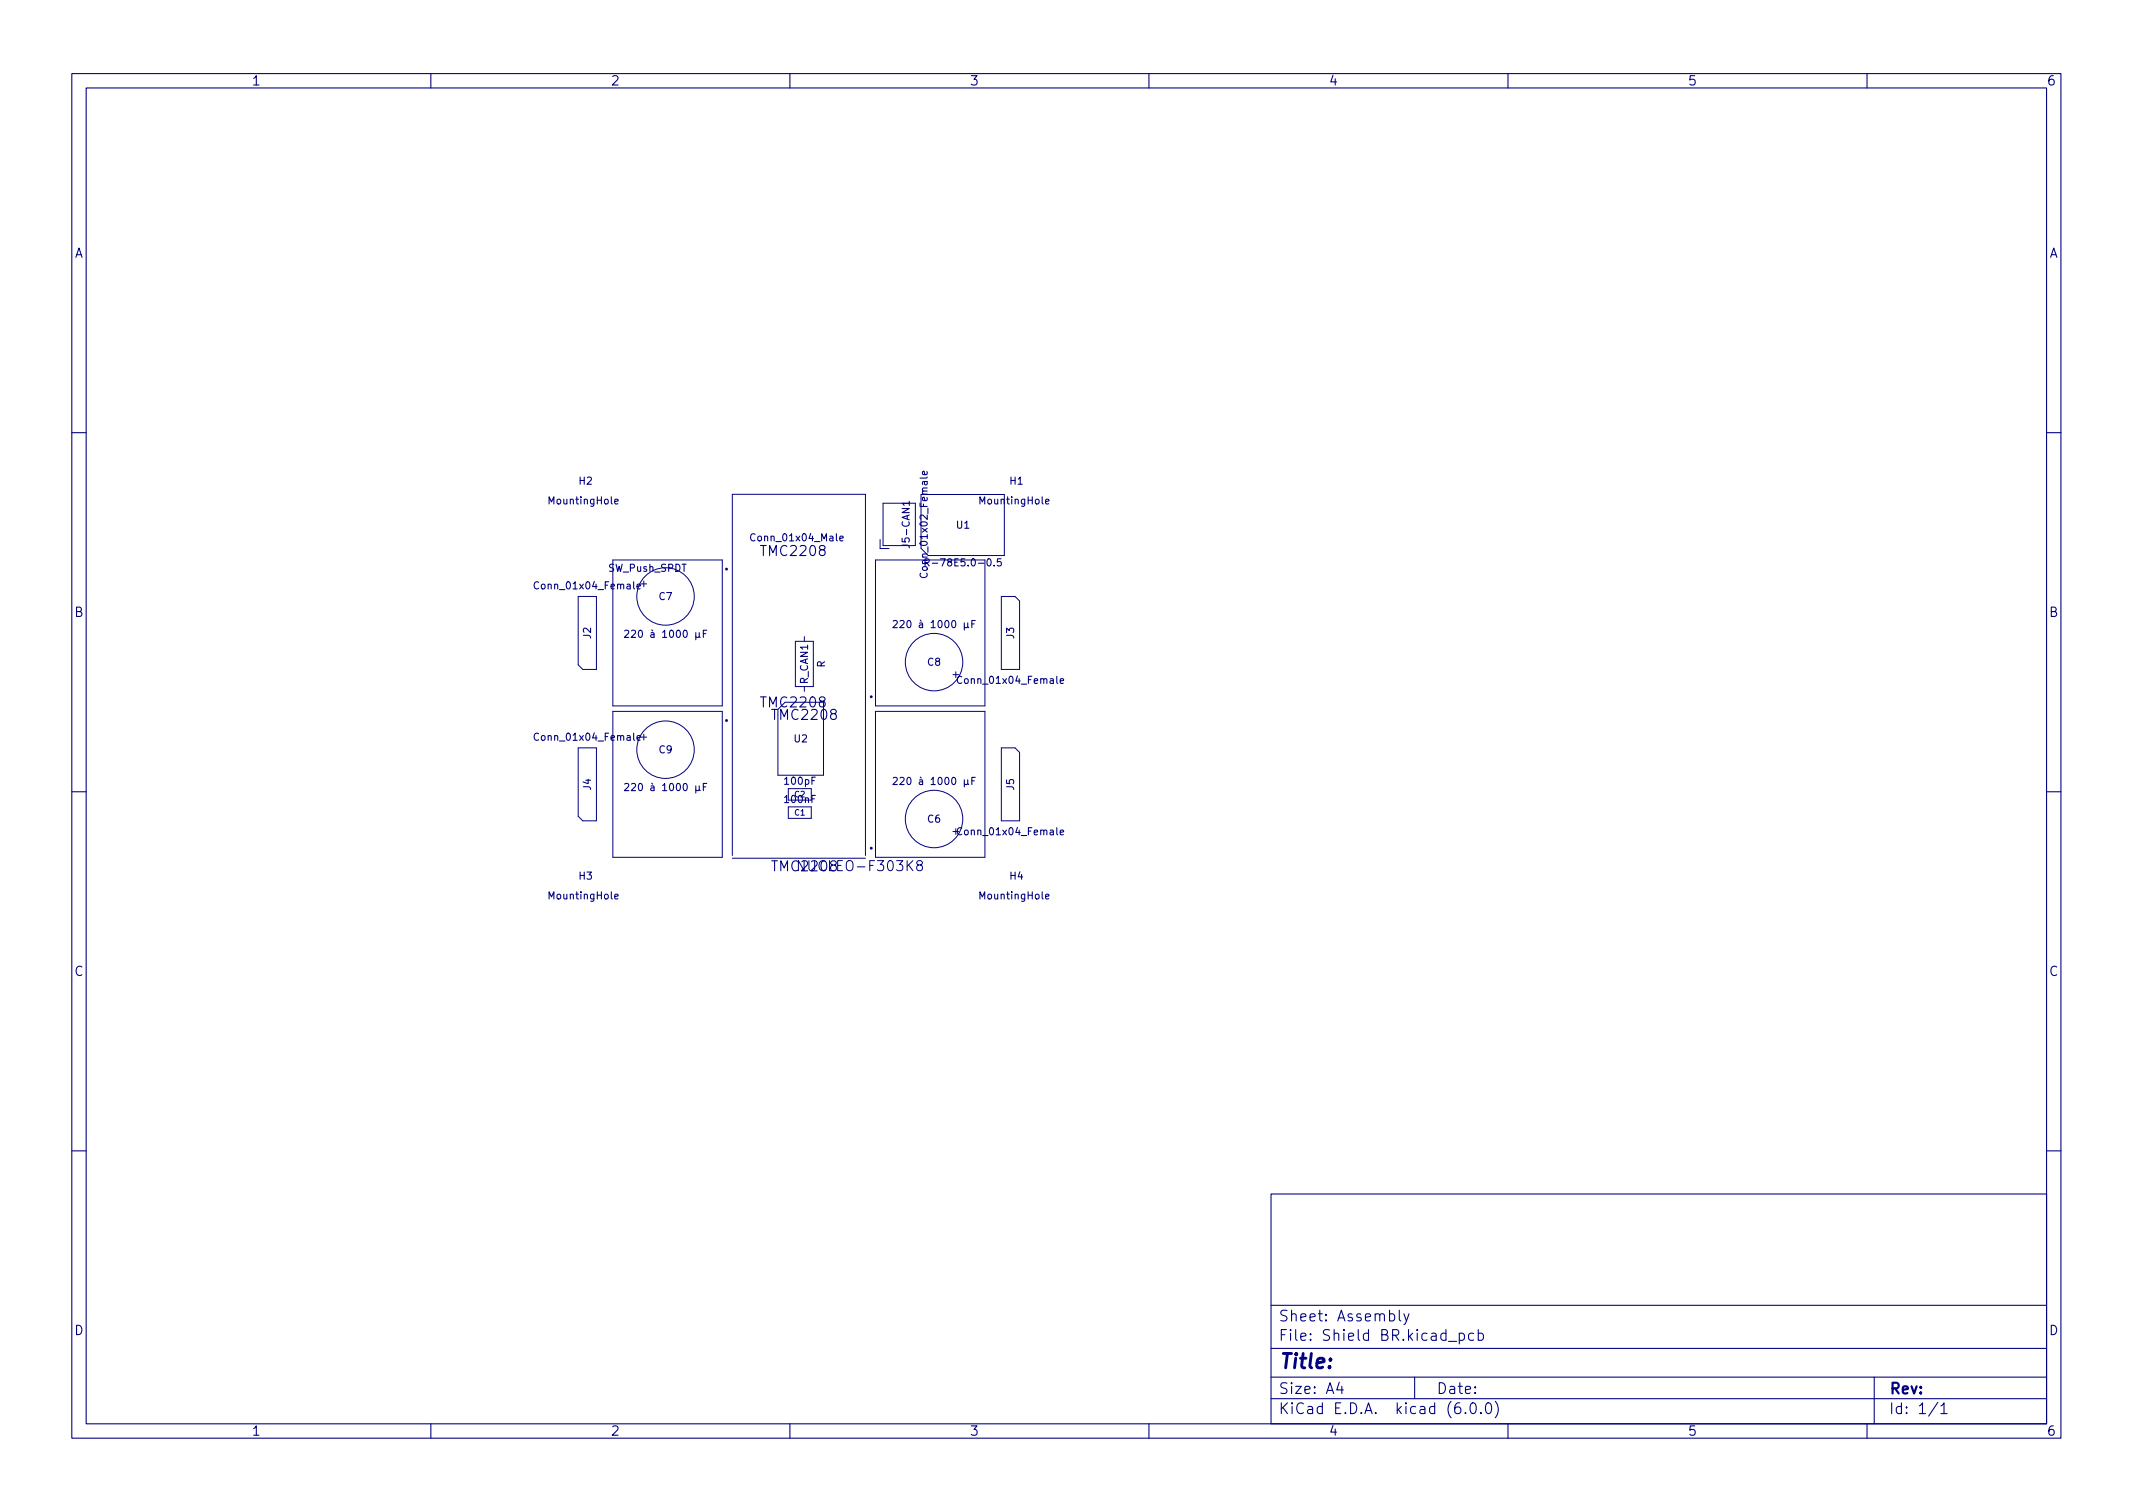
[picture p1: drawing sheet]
<svg xmlns="http://www.w3.org/2000/svg" width="297mm" height="210mm" viewBox="0 0 297 210" stroke-linecap="round" stroke-linejoin="round" font-family="sans-serif">
<g fill="none" stroke="#000080" stroke-width=".15">
<path d="M10 10.2h277v190.1h-277zM12 12.2h273v186.1h-273zM60 10.2v2M110 10.2v2M160 10.2v2M210 10.2v2M260 10.2v2M10 60.2h2M126.6 69.8v.6M128.2 79.8a.47 .47 0 0 0 .4 .7 .47 .47 0 0 0 .5-.5l-.1-.2M129.1 65.7v.2l-.1 .2-.5-.1v-.3l.2-.1 .1 .5M139.4 77.8h-.5v.5l.1-.1h.3l.1 .2v.3l-.1 .1-.4-.1"/>
<path d="M285 60.2h2M75 81.1a.47 .47 0 0 0-.7 .3 .47 .47 0 0 0 .5 .6l.2-.1M87 87.8h.4l.2 .2-.7 .8h.7M88.7 81.7l.5-.1-.1-.2-.2-.1-.2 .2 .1 .5h.3M97.9 88.2h.4M98.4 87.8h-.5v1M124.4 86.5l.4-.1 .2 .3-.7 .7h.7M133.9 94.3a.47 .47 0 0 0-.6 .3 .47 .47 0 0 0 .4 .6l.2-.1M135.3 86.9h.4M135.8 86.4h-.5v1M147.6 94.8l.5-.1v-.2h-.3l-.2 .1 .1 .5h.4M10 110.2h2"/>
<path d="M75 102.2a.47 .47 0 0 0-.7 .3 .47 .47 0 0 0 .5 .6l.2-.1M87 109.2l.4-.1 .2 .3-.7 .7h.7M88.7 102.8l.5-.1-.1-.2-.2-.1-.2 .2 .1 .4h.3M97.9 109.6h.4M98.4 109.1h-.5v1M124.4 108.3l.4-.1 .2 .3-.7 .7h.7M133.9 115.3a.47 .47 0 0 0-.6 .4 .47 .47 0 0 0 .4 .5h.2M135.3 108.7h.4M135.8 108.2h-.5v1M147.6 115.9l.5-.1v-.2h-.3l-.2 .1 .1 .5h.4M285 110.2h2M10 160.2h2"/>
<path d="M177 166.3h108v32h-108zM285 160.2h2M60 198.3v2M110 198.3v2M160 198.3v2M177 194.8h108M177 191.8h108M177 187.8h108M177 181.8h108M186.5 192.5l-.4 1h1M186.9 193v1M194.9 182.4v1.3l.2 .2"/>
<path d="M195.5 182.9l.4 1M196.2 182.9l-.5 1.4-.2 .1M197 191.8v3M201.7 186.8h1.2M203.2 185.7l.4-.1 .3 .3v.4l-.1 .3h-.2h-.4M203.2 185.6v1.5M204.1 196.7v.1h-.1l.1-.1v.1M204.9 195.4a.36 .36 0 0 1 .6 .2 .77 .77 0 0 1-.4 1.2 1 1 0 0 1-.2-1.4zM205.2 185.7l-.4-.1-.3 .3v.4l.1 .3h.2h.4M205.9 185.7l.4-.1 .3 .3v.4l-.2 .3h-.1h-.4M205.9 185.1v1.5M206.2 196.7l.1 .1h-.1h-.1l.1-.1v.1"/>
<path d="M207 195.5a.36 .36 0 0 1 .4-.2 .36 .36 0 0 1 .2 .3 .77 .77 0 0 1-.4 1.2 .91 .91 0 0 1-.2-1.3zM208.2 195.1a1.72 1.72 0 0 1 0 2.3M210 198.3v2M260 198.3v2M261 191.8v6.5M269.9 195.3l-1.3 1.9M270.3 195.8l.4-.5v1.5M270.3 196.8h.8"/>
</g>
<g fill="none" stroke="#000080" stroke-width=".14">
<path d="M85.3 78h15.3v20.3h-15.3zM121.9 78h15.3v20.3h-15.3zM122.6 75.1v1.3h1.2M123 70.1h4.5v5.9h-4.5zM128.3 76.4v-7.5h11.6v8.5h-10.6M80.5 83.1h2.6v10.1h-1.9l-.7-.6zM85.3 99.1h15.3v20.3h-15.3zM89.3 81.3h.8M89.7 80.9v.8M109.3 97.8h5.4v10.1h-6.4v-9.1M110.8 89.3h2.5v6.3h-2.5zM112 88.6v.7"/>
<path d="M112 95.6v.7M121.9 99.1h15.3v20.3h-15.3zM132.7 93.9h.8M133.1 93.5v.8M139.4 83.1h2l.6 .6v9.5h-2.6zM80.5 104.1h2.6v10.2h-1.9l-.7-.6zM89.3 102.6h.8M89.7 102.2v.8M102 119.1v-50.3h18.5v50.3M102 119.5h18.5M109.8 109.8h3.2v1.6h-3.2zM109.8 112.4h3.2v1.6h-3.2z"/>
<path d="M132.7 115.8h.8M133.1 115.4v.8M139.4 104.1h2l.6 .7v9.5h-2.6zM127.9 120.4l-.2-.2v-.2l.2-.2 .4 .1 .2 .2-.1 .2-.6 .2-.1 .2v.4l.2 .1h.4l.2-.2-.1-.4-.2-.2"/>
<circle cx="92.7" cy="83.1" r="4"/>
<circle cx="130.1" cy="92.2" r="4"/>
<circle cx="92.7" cy="104.4" r="4"/>
<circle cx="130.1" cy="114" r="4"/>
</g>
<g fill="none" stroke="#000080" stroke-width=".2">
<circle cx="101.2" cy="79.2" r=".1"/>
<circle cx="121.3" cy="97" r=".1"/>
<circle cx="101.2" cy="100.3" r=".1"/>
<circle cx="121.3" cy="118.1" r=".1"/>
</g>
<text font-size="2.8" fill="#000080" x="178" y="190.6">Title:</text>
<g font-size="2.1" fill="#000080">
<text x="178" y="184">Sheet: Assembly</text>
<text x="178" y="186.7">File: Shield BR.kicad_pcb</text>
<text x="178" y="196.9">KiCad E.D.A. kicad (6.0.0)</text>
<text x="178" y="194.1">Size: A4</text>
<text x="200" y="194.1">Date:</text>
<text x="263" y="194.1">Rev:</text>
<text x="263" y="196.9">Id: 1/1</text>
</g>
<text font-size="2" fill="#000080" x="111.9" y="121.3">NUCLEO-F303K8</text>
<g font-size="1.9" fill="#000080">
<text x="106.2" y="77.4">TMC2208</text>
<text x="106.2" y="98.5">TMC2208</text>
<text x="107.8" y="100.2">TMC2208</text>
<text x="107.8" y="121.3">TMC2208</text>
</g>
<g font-size="1.8" fill="#000080">
<text x="35" y="11.9">1</text>
<text x="85" y="11.9">2</text>
<text x="135" y="11.9">3</text>
<text x="185" y="11.9">4</text>
<text x="235" y="11.9">5</text>
<text x="285" y="11.9">6</text>
<text x="10.3" y="35.9">A</text>
<text x="285.3" y="35.9">A</text>
<text x="10.3" y="85.9">B</text>
<text x="285.3" y="85.9">B</text>
<text x="10.3" y="135.9">C</text>
<text x="285.3" y="135.9">C</text>
<text x="10.3" y="185.9">D</text>
<text x="285.3" y="185.9">D</text>
<text x="35" y="199.9">1</text>
<text x="85" y="199.9">2</text>
<text x="135" y="199.9">3</text>
<text x="185" y="199.9">4</text>
<text x="235" y="199.9">5</text>
<text x="285" y="199.9">6</text>
</g>
<g font-size="1.4" fill="#000080">
<text x="76.6" y="70.2">MountingHole</text>
<text x="80.7" y="67.5">H2</text>
<text x="136.6" y="70.2">MountingHole</text>
<text x="140.7" y="67.5">H1</text>
<text x="104.9" y="75.4">Conn_01x04_Male</text>
<text x="126.7" y="75.9" transform="rotate(-90 126.7 75.9)">J5-CAN1</text>
<text x="133.2" y="73.6">U1</text>
<text x="74.9" y="82.1">Conn_01x04_Female</text>
<text x="84.7" y="79.6">SW_Push_SPDT</text>
<text x="91.8" y="83.6">C7</text>
<text x="129.2" y="79.9" transform="rotate(-90 129.2 79.9)">Conn_01x02_Female</text>
<text x="130" y="78.9">R-78E5.0-0.5</text>
<text x="82.3" y="88.9" transform="rotate(-90 82.3 88.9)">J2</text>
<text x="88.2" y="88.8">220 à 1000 µF</text>
<text x="125.5" y="87.4">220 à 1000 µF</text>
<text x="141.2" y="88.9" transform="rotate(-90 141.2 88.9)">J3</text>
<text x="112.5" y="95.2" transform="rotate(-90 112.5 95.2)">R_CAN1</text>
<text x="114.9" y="93" transform="rotate(-90 114.9 93)">R</text>
<text x="129.2" y="92.7">C8</text>
<text x="133.8" y="95.2">Conn_01x04_Female</text>
<text x="74.9" y="103.1">Conn_01x04_Female</text>
<text x="91.8" y="104.9">C9</text>
<text x="110.6" y="103.4">U2</text>
<text x="82.3" y="110" transform="rotate(-90 82.3 110)">J4</text>
<text x="88.2" y="110.1">220 à 1000 µF</text>
<text x="109.4" y="109.3">100pF</text>
<text x="109.4" y="111.8">100nF</text>
<text x="125.5" y="109.3">220 à 1000 µF</text>
<text x="141.2" y="110" transform="rotate(-90 141.2 110)">J5</text>
<text x="129.2" y="114.5">C6</text>
<text x="133.8" y="116.3">Conn_01x04_Female</text>
<text x="76.6" y="125.2">MountingHole</text>
<text x="80.7" y="122.5">H3</text>
<text x="136.6" y="125.2">MountingHole</text>
<text x="140.7" y="122.5">H4</text>
</g>
<g font-size="1.1" fill="#000080">
<text x="110.7" y="111">C2</text>
<text x="110.7" y="113.6">C1</text>
</g>
</svg>
